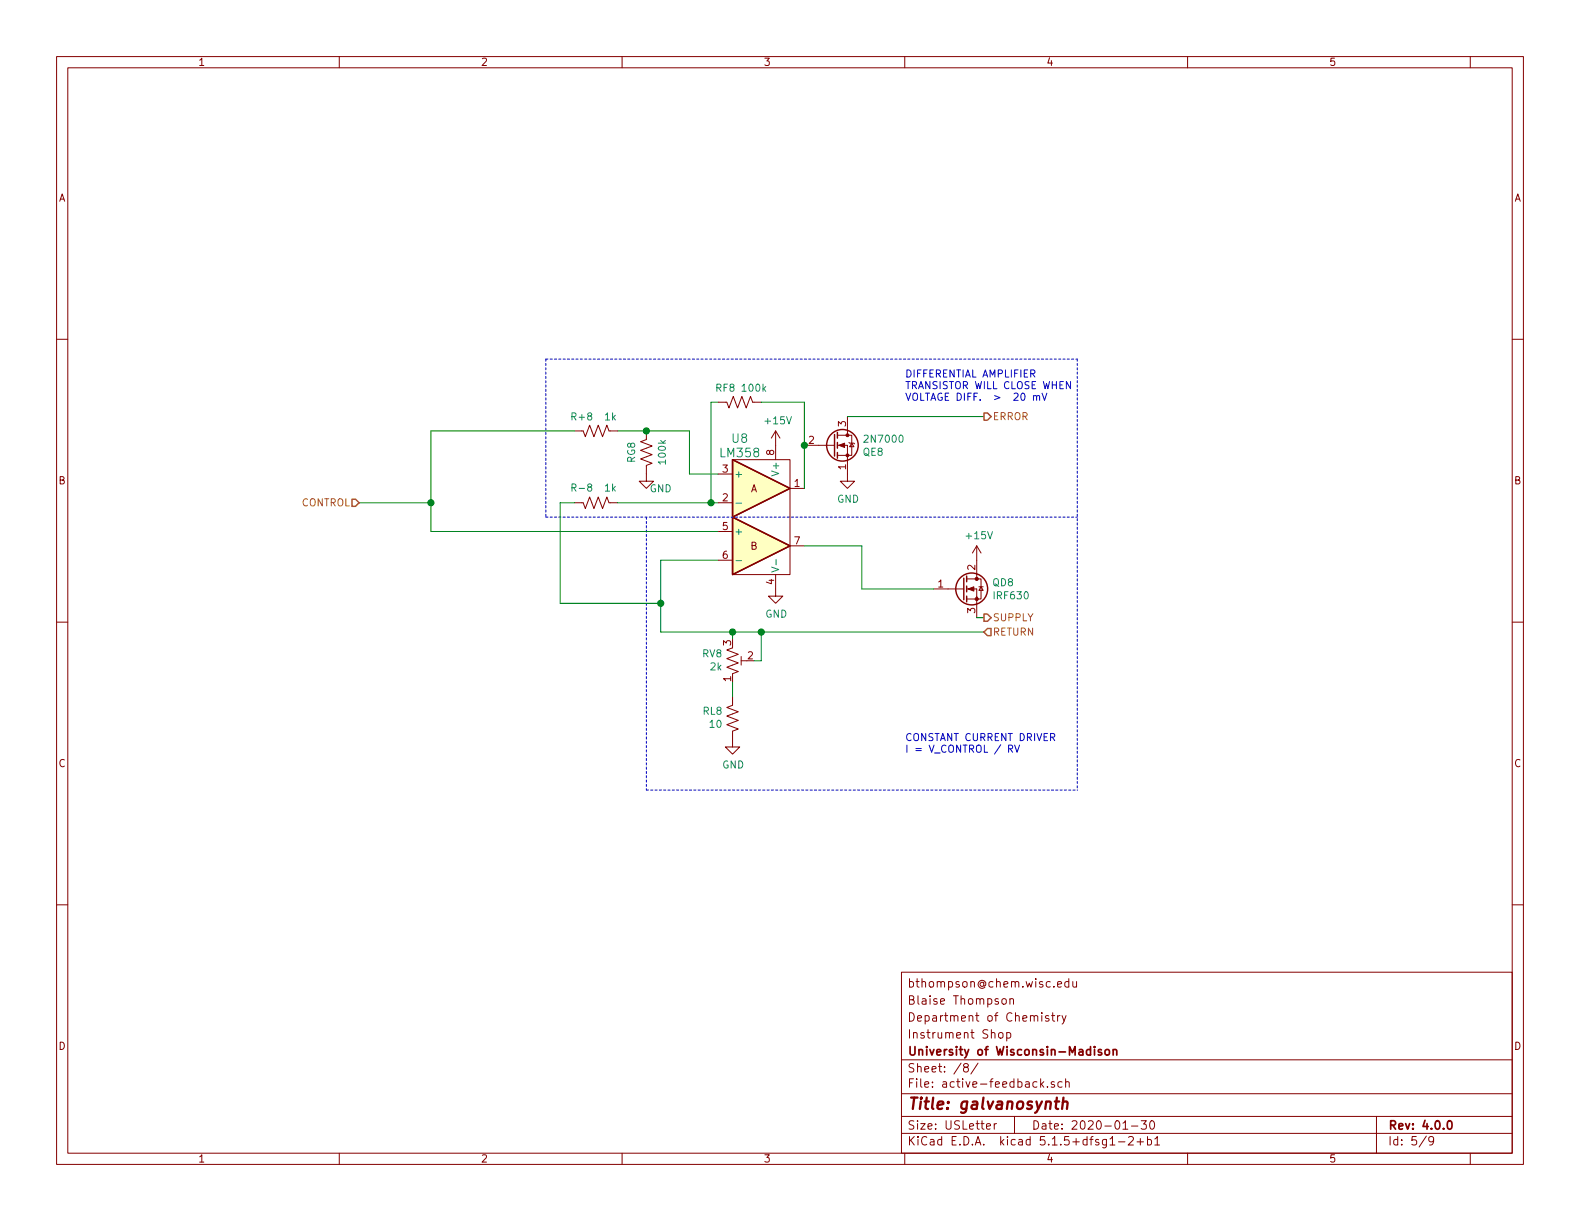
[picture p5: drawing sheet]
<svg xmlns="http://www.w3.org/2000/svg" width="279mm" height="216mm" viewBox="0 0 279 216" stroke-linecap="round" stroke-linejoin="round" font-family="sans-serif">
<g fill="none" stroke="#840000" stroke-width=".18">
<path d="M10 10h259.4v195.9h-259.4zM12 12h255.4v191.9h-255.4zM60 10v2M110 10v2M160 10v2M210 10v2M260 10v2M10 60h2M267.4 60h2M101.6 76.2h1.5l.4 1 .8-2 .7 2 .8-2 .8 2 .7-2 .4 1h1.5M114.3 76.2v1.5l-1 .4 2 .8-2 .7 2 .8-2 .8 2 .7-1 .4v2.8h1.3l-1.3 1.3-1.3-1.3h1.3M127 71.1h1.5l.4 1 .8-2 .7 2 .8-2 .8 2 .7-2 .4 1h1.5"/>
<path d="M137.2 76.2v5.1M137.2 76.2l-.8 1.3M137.2 76.2l.7 1.3M142.2 78.7h5.4M148.1 78.7h1.8v6.4h1.2l-1.2 1.3-1.3-1.3h1.3M148.1 77h2.5v3.5h-2.5M149.9 73.7v3.3M150.1 78.2l.1 .2h.8l.1 .1M150.6 78.4l.4 .6h-.8zM101.6 88.9h1.5l.4 1 .8-2 .7 2 .8-2 .8 2 .7-2 .4 1h1.5M127 88.9h2.5M127 83.8h2.5"/>
<path d="M127 94h2.5M127 99.1h2.5M129.5 81.3h10.2v20.3h-10.2zM139.7 86.4h2.5M139.7 96.5h2.5M172.7 96.5l-.7 1.3M172.7 96.5v5.9M172.7 96.5l.8 1.3M10 110h2M129.5 114.6l-1 .3 2.1 .8-2.1 .8 2.1 .7-2.1 .8 2.1 .7-1.1 .4v.3M131.1 116.1v1.5M131.1 116.8h1"/>
<path d="M137.2 101.6v3.8h1.2l-1.2 1.3-1.3-1.3h1.3M165.1 104.1h5.3M170.9 104.1h1.8v5.1M170.9 102.4h1.8M172.7 102.4h.8v3.5h-2.6M173.1 103.8h.8M173.5 103.8l.4 .6h-.8zM267.4 110h2M129.5 123.2v1.5l-1 .4 2.1 .8-2.1 .7 2.1 .8-2.1 .7 2.1 .8-1.1 .4v2.8h1.3l-1.3 1.3-1.2-1.3h1.2M10 160h2M267.4 160h2M159.4 171.9h108v32h-108z"/>
<path d="M177.2 176.7l.2-.1 .5 .1v.7l-.2 .2-.5-.2zM178.6 176.7l.2-.1 .4 .1v.9M178.6 176.6v1M185.4 179.7a.37 .37 0 0 0-.5 .1v.2l.5 .1 .1 .2-.2 .3-.4-.1M186 179.6h.5M186.2 179.1v1.3l.3 .2M187 174.1l.7-.2v-.3h-.5l-.2 .2 .1 .7h.6M187 179.6v1M187.5 179.6l-.4 .1-.1 .2M187.8 179.6l.4 1M188.5 179.6l-.5 1.3-.2 .2M189 173.6h-.4l-.3 .2 .1 .6 .2 .1h.4"/>
<path d="M189 173.1v1.4M189.7 173.6v.7a.39 .39 0 0 0 .7 .1M190.4 173.6v.9M159.4 197.4h108M159.4 193.4h108M159.4 187.4h108M170.7 188.7l-.3-.3 .1-.2 .2-.1h.4l.1 .2v.3l-.7 .2a.48 .48 0 0 0 0 .6l.2 .2 .5-.2a.48 .48 0 0 0-.2-.7M172.9 188l-1.2 1.9M174.4 199.2l.8-.2-.1-.2-.4-.1-.3 .2 .1 .7h.6M175.8 198.7v1M176.2 198.7l-.3 .1-.1 .2M176.7 182.7l.2-.1 .4 .1v.7l-.2 .2-.4-.2z"/>
<path d="M178 182.7l.5-.1 .2 .3v.5l-.2 .2-.5-.1M178 182.6v1.5M179.4 197.4v3M184 190.8v1.5M184.1 191.7l.5 .6M184.6 191.3l-.6 .5M185.2 192.1v.2M186.4 191.3h-.3l-.2 .2 .1 .2 .4 .1v.4h-.5M187.8 191.3h-.4l-.3 .2v.6l.3 .2 .4-.1M188.4 191.4l.2-.1h.4l.1 1M188.4 190.8v1.5M198.6 199.7h.8"/>
<path d="M200.1 199.1h1.1M201.8 198.2h.9l-.5 .6 .5 .1v.6l-.3 .2-.6-.2M203.5 198.2h.2a.8 .8 0 0 1 .5 .7 .8 .8 0 0 1-.5 .8 1 1 0 0 1-.2-1.5zM243.4 197.4v6.5M60 203.9v2M110 203.9v2M159.4 200.4h108M160 203.9v2M196.3 201.4l.4-.4v1.5M196.3 202.5h.9M197.8 201.9h1.1M199.6 201.1l.2-.1h.4l.2 .4-.9 1.1h.9"/>
<path d="M201.1 201.9h1.1M201.7 201.3v1.2M202.9 201.5h.5l.2 .3-.1 .6h-.6M202.9 201v1.5M204.2 201.4l.4-.4v1.5M204.2 202.5h.9M210 203.9v2M252.2 200.9l-1.2 1.9M253.5 201.6l-.3 .3-.4-.1-.1-.2v-.4l.1-.2h.4l.2 .1a1.19 1.19 0 0 1-.2 1.3l-.4 .1M260 203.9v2"/>
</g>
<path d="M194.8 185.6h-.4l-.2 .2 .1 .2 .5 .1v.4h-.6M195.5 185.7l.2-.1 .4 .1 .1 .6-.1 .2-.4 .1-.2-.2zM196.8 185.7l.1-.1a.37 .37 0 0 1 .6 .2v.8M196.8 185.6v1M256.1 198.3l.3-.1a.94 .94 0 0 1 0 1.5l-.4-.3-.1-.6z" fill="none" stroke="#840000" stroke-width=".3"/>
<path d="M186.5 194.8h.8M186.9 194.1l-.2 1.7 .1 .2 .3 .1M187.9 194.9a.52 .52 0 0 1 .9 .1l-.1 1.1M188.1 194.1l-.3 2" fill="none" stroke="#840000" stroke-width=".41"/>
<g fill="#ffffc2" stroke="#ffffc2" stroke-width=".18">
<path d="M129.5 91.4l10.2 5.1-10.2 5.1z"/>
<path d="M129.5 81.3l10.2 5.1-10.2 5z"/>
</g>
<g fill="none" stroke="#840000" stroke-width=".25">
<path d="M147.6 76.8v3.8M148.1 76.5v1M148.1 78.2v1M129.5 91.4l10.2 5.1-10.2 5.1zM129.5 81.3l10.2 5.1-10.2 5zM148.1 80v1M170.4 102.2v3.8M170.9 101.9v1M170.9 103.6v1M170.9 105.4v1"/>
<circle cx="149" cy="78.7" r="2.79"/>
<circle cx="171.8" cy="104.1" r="2.82"/>
</g>
<path d="M130.1 89h1M130.1 99.1h1M137.2 98.9v1M136.4 100.3l1.3 .4-1.3 .4" fill="none" stroke="#008484" stroke-width=".18"/>
<g fill="#840000" stroke="#840000" stroke-width=".18">
<path d="M148.3 78.7l1.1-.3v.7z"/>
<path d="M171.2 104.1l1-.3v.7z"/>
<circle cx="149.9" cy="80.5" r=".25"/>
<circle cx="149.9" cy="77" r=".25"/>
<circle cx="172.7" cy="105.9" r=".28"/>
<circle cx="172.7" cy="102.4" r=".28"/>
</g>
<path d="M96.5 63.5v27.9M96.5 63.5h94M190.5 63.5v76.2M96.5 91.4h94M114.3 91.4v48.3M114.3 139.7h76.2" fill="none" stroke="#0000c2" stroke-width=".18" stroke-dasharray=".4 .4"/>
<g fill="none" stroke="#008400" stroke-width=".18">
<path d="M101.6 76.2h-25.4v17.8h50.8M109.2 76.2h12.7v7.6h5.1M127 71.1h-1.3v17.8M134.6 71.1h7.6v15.3M149.9 73.7h24.1M63.5 88.9h12.7M101.6 88.9h-2.5v17.8h17.7M109.2 88.9h17.8M127 99.1h-10.2v12.7h57.2M142.2 96.5h10.2v7.6h12.7M129.5 111.8v1.2M134.6 111.8v5h-1.3"/>
<path d="M172.7 109.2h1.3M129.5 120.7v2.5"/>
</g>
<path d="M174 73h.6l.7 .7-.7 .6h-.6zM62.2 88.3h.7l.6 .6-.6 .6h-.7zM174 108.6h.6l.7 .6-.7 .7h-.6zM174.6 111.1h.7v1.3h-.7l-.6-.6z" fill="none" stroke="#848400" stroke-width=".25"/>
<path d="M182.3 66.1l.7-.1v-.5l-.7-.1v1.3M182.6 66.1l.4 .6M182.8 70.1l.2-.1h.2l.1 .8M182.8 70v.8M183.3 70.1l.2-.1h.3v.8M184.3 69.5l.4 1.3 .4-1.3M189.3 67.5v1.2l-.7-1.2v1.2M178.4 132.4l.6-.1v-.4l-.2-.2h-.4v1.3M178.6 132.4l.5 .6M179.4 131.7l.5 1.3 .4-1.3" fill="none" stroke="#0000c2" stroke-width=".18"/>
<g fill="#008400" stroke="#008400" stroke-width=".25">
<circle cx="129.5" cy="111.8" r=".51"/>
<circle cx="142.2" cy="78.7" r=".51"/>
<circle cx="114.3" cy="76.2" r=".51"/>
<circle cx="125.7" cy="88.9" r=".51"/>
<circle cx="134.6" cy="111.8" r=".51"/>
<circle cx="116.8" cy="106.7" r=".51"/>
<circle cx="76.2" cy="88.9" r=".51"/>
</g>
<text font-size="2.8" fill="#840000" x="160.4" y="196.2">Title: galvanosynth</text>
<g font-size="2.1" fill="#008484">
<text x="127.5" y="80.8">LM358</text>
<text x="129.5" y="78.3">U8</text>
</g>
<g font-size="2.1" fill="#840000">
<text x="160.4" y="177.6">Blaise Thompson</text>
<text x="160.4" y="174.6">bthompson@chem.wisc.edu</text>
<text x="160.4" y="183.6">Instrument Shop</text>
<text x="160.4" y="180.6">Department of Chemistry</text>
<text x="160.4" y="189.6">Sheet: /8/</text>
<text x="160.4" y="186.6">University of Wisconsin-Madison</text>
<text x="160.4" y="192.3">File: active-feedback.sch</text>
<text x="160.4" y="202.5">KiCad E.D.A. kicad 5.1.5+dfsg1-2+b1</text>
<text x="160.4" y="199.7">Size: USLetter</text>
<text x="182.4" y="199.7">Date: 2020-01-30</text>
<text x="245.4" y="199.7">Rev: 4.0.0</text>
<text x="245.4" y="202.5">Id: 5/9</text>
</g>
<g font-size="1.8" fill="#840000">
<text x="35" y="11.6">1</text>
<text x="85" y="11.6">2</text>
<text x="135" y="11.6">3</text>
<text x="185" y="11.6">4</text>
<text x="235" y="11.6">5</text>
<text x="10.4" y="35.6">A</text>
<text x="267.8" y="35.6">A</text>
<text x="149.6" y="75.4" transform="rotate(-90 149.6 75.4)">3</text>
<text x="127.8" y="83.6">3</text>
<text x="136.9" y="80.5" transform="rotate(-90 136.9 80.5)">8</text>
<text x="143" y="78.5">2</text>
<text x="149.6" y="83" transform="rotate(-90 149.6 83)">1</text>
<text x="10.4" y="85.6">B</text>
<text x="127.8" y="88.6">2</text>
<text x="132.7" y="87">A</text>
<text x="140.5" y="86.1">1</text>
<text x="267.8" y="85.6">B</text>
<text x="127.8" y="93.7">5</text>
<text x="127.8" y="98.8">6</text>
<text x="132.7" y="97.2">B</text>
<text x="140.5" y="96.3">7</text>
<text x="172.5" y="100.8" transform="rotate(-90 172.5 100.8)">2</text>
<text x="136.9" y="103.4" transform="rotate(-90 136.9 103.4)">4</text>
<text x="165.9" y="103.9">1</text>
<text x="172.5" y="108.4" transform="rotate(-90 172.5 108.4)">3</text>
<text x="129.3" y="114.1" transform="rotate(-90 129.3 114.1)">3</text>
<text x="132.2" y="116.6">2</text>
<text x="129.3" y="120.5" transform="rotate(-90 129.3 120.5)">1</text>
<text x="10.4" y="135.6">C</text>
<text x="267.8" y="135.6">C</text>
<text x="10.4" y="185.6">D</text>
<text x="267.8" y="185.6">D</text>
<text x="35" y="205.5">1</text>
<text x="85" y="205.5">2</text>
<text x="135" y="205.5">3</text>
<text x="185" y="205.5">4</text>
<text x="235" y="205.5">5</text>
</g>
<g font-size="1.8" fill="#008484">
<text x="126.6" y="69.3">RF8</text>
<text x="131.4" y="69.3">100k</text>
<text x="101.2" y="74.3">R+8</text>
<text x="107" y="74.3">1k</text>
<text x="135.5" y="75">+15V</text>
<text x="112.3" y="81.8" transform="rotate(-90 112.3 81.8)">RG8</text>
<text x="117.8" y="81.9" transform="rotate(-90 117.8 81.9)">100k</text>
<text x="137.8" y="83.7" transform="rotate(-90 137.8 83.7)">V+</text>
<text x="152.7" y="80.6">QE8</text>
<text x="153.2" y="78.3">2N7000</text>
<text x="101.4" y="86.9">R-8</text>
<text x="107" y="86.9">1k</text>
<text x="114.9" y="87">GND</text>
<text x="129.8" y="84.5">+</text>
<text x="148" y="88.9">GND</text>
<text x="129.8" y="94.6">+</text>
<text x="171" y="95.4">+15V</text>
<text x="175.6" y="103.7">QD8</text>
<text x="175.9" y="106">IRF630</text>
<text x="135.3" y="109.2">GND</text>
<text x="124.3" y="116.2">RV8</text>
<text x="125.7" y="118.5">2k</text>
<text x="124.3" y="126.4">RL8</text>
<text x="125.6" y="128.7">10</text>
<text x="127.7" y="135.9">GND</text>
</g>
<g font-size="1.8" fill="#0000c2">
<text x="160" y="66.8">DIFFERENTIAL AMPLIFIER</text>
<text x="160" y="68.8">TRANSISTOR WILL CLOSE WHEN</text>
<text x="160" y="70.9">VOLTAGE DIFF. &gt; 20 mV</text>
<text x="160" y="131">CONSTANT CURRENT DRIVER</text>
<text x="160" y="133.1">I = V_CONTROL / RV</text>
</g>
<g font-size="1.8" fill="#848400">
<text x="175.5" y="74.3">ERROR</text>
<text x="53.2" y="89.5">CONTROL</text>
<text x="175.5" y="112.4">RETURN</text>
<text x="175.5" y="109.9">SUPPLY</text>
</g>
</svg>
